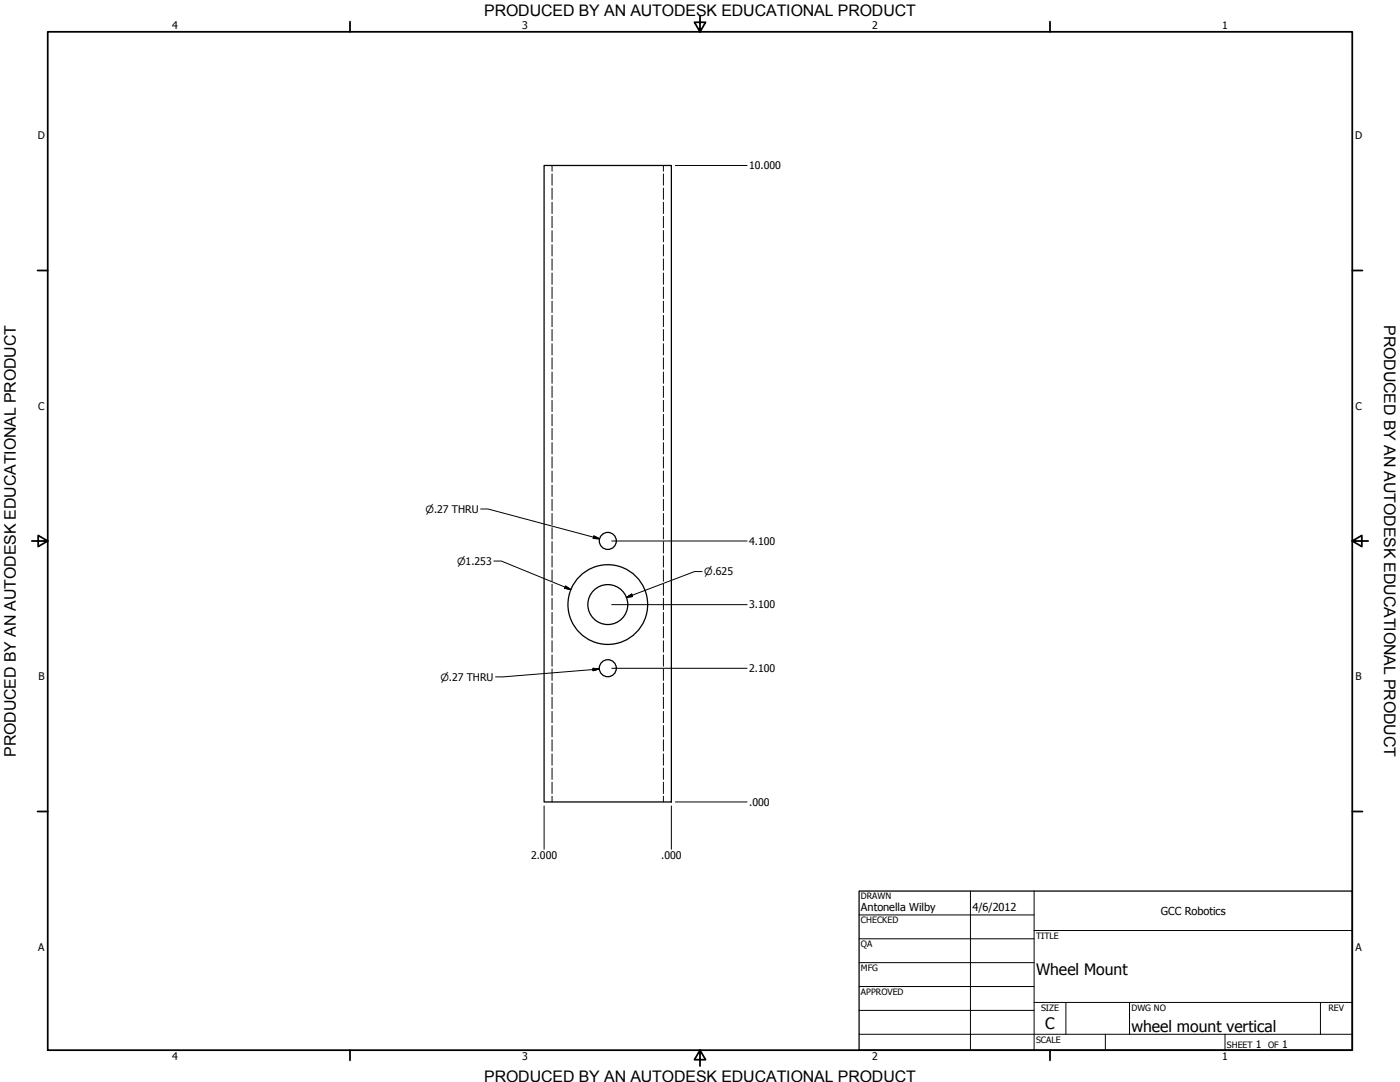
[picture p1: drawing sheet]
<svg xmlns="http://www.w3.org/2000/svg" width="559mm" height="432mm" viewBox="0 0 559 432" stroke-linecap="round" stroke-linejoin="round" font-family="sans-serif">
<!-- layer: Visible (ANSI) -->
<g fill="none" stroke="#000" stroke-width=".51">
<path d="M217.2 66h50.8v254h-50.8z"/>
<circle cx="242.6" cy="215.9" r="3.4"/>
<circle cx="242.6" cy="241.3" r="15.9"/>
<circle cx="242.6" cy="241.3" r="8"/>
<circle cx="242.6" cy="266.7" r="3.4"/>
</g>
<!-- layer: Hidden (ANSI) -->
<g fill="none" stroke="#000" stroke-width=".4">
<path d="M220.3 66v2.3M220.3 69.4v4.5M220.3 75.1v4.5M264.8 66v2.3M264.8 69.4v4.5M264.8 75.1v4.5M220.3 80.7v4.5M220.3 86.4v4.5M220.3 92v4.5M220.3 97.7v4.5M264.8 80.7v4.5M264.8 86.4v4.5"/>
<path d="M264.8 92v4.5M264.8 97.7v4.5M220.3 103.3v4.5M220.3 109v4.5M220.3 114.6v4.5M264.8 103.3v4.5M264.8 109v4.5M264.8 114.6v4.5M220.3 120.2v4.5M220.3 125.9v4.5M220.3 131.5v4.5M220.3 137.2v4.5"/>
<path d="M264.8 120.2v4.5M264.8 125.9v4.5M264.8 131.5v4.5M264.8 137.2v4.5M220.3 142.8v4.5M220.3 148.5v4.5M220.3 154.1v4.5M220.3 159.8v4.5M264.8 142.8v4.5M264.8 148.5v4.5M264.8 154.1v4.5M264.8 159.8v4.5"/>
<path d="M220.3 165.4v4.5M220.3 171v4.5M220.3 176.7v4.5M264.8 165.4v4.5M264.8 171v4.5M264.8 176.7v4.5M220.3 182.3v4.5M220.3 188v4.5M220.3 193.6v4.5M220.3 199.3v4.5M264.8 182.3v4.5M264.8 188v4.5"/>
<path d="M264.8 193.6v4.5M264.8 199.3v4.5M220.3 204.9v4.5M220.3 210.6v4.5M220.3 216.2v4.5M264.8 204.9v4.5M264.8 210.6v4.5M264.8 216.2v4.5M220.3 221.8v4.5M220.3 227.5v4.5M220.3 233.1v4.5M220.3 238.8v4.5"/>
<path d="M264.8 221.8v4.5M264.8 227.5v4.5M264.8 233.1v4.5M264.8 238.8v4.5M220.3 244.4v4.5M220.3 250.1v4.5M220.3 255.7v4.5M264.8 244.4v4.5M264.8 250.1v4.5M264.8 255.7v4.5M220.3 261.4v4.5M220.3 267v4.5"/>
<path d="M220.3 272.6v4.5M220.3 278.3v4.5M264.8 261.4v4.5M264.8 267v4.5M264.8 272.6v4.5M264.8 278.3v4.5M220.3 283.9v4.5M220.3 289.6v4.5M220.3 295.2v4.5M264.8 283.9v4.5M264.8 289.6v4.5M264.8 295.2v4.5"/>
<path d="M220.3 300.9v4.5M220.3 306.5v4.5M220.3 312.2v4.5M220.3 317.8v2.2M264.8 300.9v4.5M264.8 306.5v4.5M264.8 312.2v4.5M264.8 317.8v2.2"/>
</g>
<!-- layer: Border (ANSI) -->
<g fill="none" stroke="#000" stroke-width=".7">
<path d="M19 12.7h520.8v406.4h-520.8zM139.7 8.6v4.1M279.4 6.3v6.4l-2.2-3.8h4.4l-2.2 3.8M419.1 8.6v4.1M15 107.9h4M539.8 107.9h4M12.7 215.9h6.3l-3.8-2.2v4.4l3.8-2.2M539.8 215.9l3.8 2.2v-4.4l-3.8 2.2h6.3M15 323.8h4M539.8 323.8h4M139.7 419.1v4.1M279.4 419.1l2.2 3.8h-4.4l2.2-3.8v6.3"/>
<path d="M419.1 419.1v4.1"/>
</g>
<!-- layer: Title (ANSI) -->
<g fill="none" stroke="#000" stroke-width=".4">
<path d="M387.3 355.6v63.5M412.7 355.6v63.5M342.9 365.1h69.8M342.9 374.6h69.8M412.7 371.3h127.1M342.9 384.2h69.8M342.9 393.7h69.8M342.9 412.7h196.9M342.9 403.2h69.8M412.7 400h127.1M425.4 400v12.7M441.2 412.7v6.4"/>
<path d="M450.8 400v12.7M488.9 412.7v6.4M527 400v12.7"/>
</g>
<path d="M342.9 355.6h196.9v63.5h-196.9z" fill="none" stroke="#000" stroke-width=".51"/>
<!-- layer: Dimension (ANSI) -->
<path d="M269.6 66h28.6M244.2 215.9h54M197.1 223.9h3l27.7 11.4M225.7 233.9l2.1 1.4-2.4-.5zM250 238.4l2.2-1.3 .3 1zM280.2 228.1h-3l-27.2 10.3M244.2 241.3h54M244.2 266.7h54M217.2 321.6v17.3M268 321.6v17.3M269.6 320h28.6" fill="none" stroke="#000" stroke-width=".4"/>
<!-- layer: Symbol (ANSI) -->
<path d="M191.8 203.1h3l44.5 11.9M237 213.9l2.3 1.1-2.5-.1zM236.7 266.7l2.5 .3-2.5 .7zM239.2 267l-38.4 3.1h-3" fill="none" stroke="#000" stroke-width=".4"/>
<path d="M236.8 214.9l2.5 .1zM237 213.9l2.3 1.1-2.5-.1zM236.7 267.7l2.5-.7zM236.7 266.7l2.5 .3-2.5 .7z" fill="#000" stroke="#000" stroke-width=".4"/>
<!-- layer: Dimension (ANSI) -->
<path d="M225.4 234.8l2.4 .5zM225.7 233.9l2.1 1.4-2.4-.5zM250 238.4l2.2-1.3zM250 238.4l2.2-1.3 .3 1z" fill="#000" stroke="#000" stroke-width=".4"/>
<g font-size="6.4">
<text x="552.4" y="129.8" transform="rotate(90 552.4 129.8)">PRODUCED BY AN AUTODESK EDUCATIONAL PRODUCT</text>
<text x="6.3" y="302" transform="rotate(-90 6.3 302)">PRODUCED BY AN AUTODESK EDUCATIONAL PRODUCT</text>
</g>
<g font-size="6.3">
<text x="193.3" y="6.3">PRODUCED BY AN AUTODESK EDUCATIONAL PRODUCT</text>
<text x="413.5" y="389.1">Wheel Mount</text>
<text x="417.2" y="410.6">C</text>
<text x="451.6" y="411.9">wheel mount vertical</text>
<text x="193.3" y="431.8">PRODUCED BY AN AUTODESK EDUCATIONAL PRODUCT</text>
</g>
<g font-size="4.4">
<text x="343.7" y="363.5">Antonella Wilby</text>
<text x="388.1" y="363.7">4/6/2012</text>
<text x="463.4" y="365.1">GCC Robotics</text>
</g>
<g font-size="4.2">
<text x="68.7" y="11.7">4</text>
<text x="208.4" y="11.7">3</text>
<text x="348.1" y="11.7">2</text>
<text x="487.8" y="11.7">1</text>
<text x="15.1" y="55.5">D</text>
<text x="540.9" y="55.5">D</text>
<text x="299" y="67.6">10.000</text>
<text x="15.2" y="163.4">C</text>
<text x="541" y="163.4">C</text>
<text x="299" y="217.4">4.100</text>
<text x="299" y="242.8">3.100</text>
<text x="299" y="268.2">2.100</text>
<text x="15.3" y="271.4">B</text>
<text x="541.1" y="271.4">B</text>
<text x="299" y="321.6">.000</text>
<text x="212" y="342.8">2.000</text>
<text x="263.9" y="342.8">.000</text>
<text x="15.2" y="379.3">A</text>
<text x="541" y="379.3">A</text>
<text x="501.3" y="418.3">1</text>
<text x="511.8" y="418.3">1</text>
<text x="68.7" y="423.2">4</text>
<text x="208.4" y="423.2">3</text>
<text x="348.1" y="423.2">2</text>
<text x="487.8" y="423.2">1</text>
</g>
<g font-size="4">
<text x="169.8" y="204.7">⌀.27 THRU</text>
<text x="182.4" y="225.4">⌀1.253</text>
<text x="281.1" y="229.6">⌀.625</text>
<text x="175.8" y="271.7">⌀.27 THRU</text>
</g>
<g font-size="3.5">
<text x="343.7" y="358.9">DRAWN</text>
<text x="343.7" y="368.5">CHECKED</text>
<text x="413.5" y="374.6">TITLE</text>
<text x="343.7" y="378">QA</text>
<text x="343.7" y="387.5">MFG</text>
<text x="343.7" y="397.1">APPROVED</text>
<text x="415.5" y="403.4">SIZE</text>
<text x="451.6" y="403.4">DWG NO</text>
<text x="530.3" y="403.4">REV</text>
<text x="413.5" y="416.1">SCALE</text>
<text x="489.7" y="418.3">SHEET</text>
<text x="506.2" y="418.3">OF</text>
</g>
</svg>
